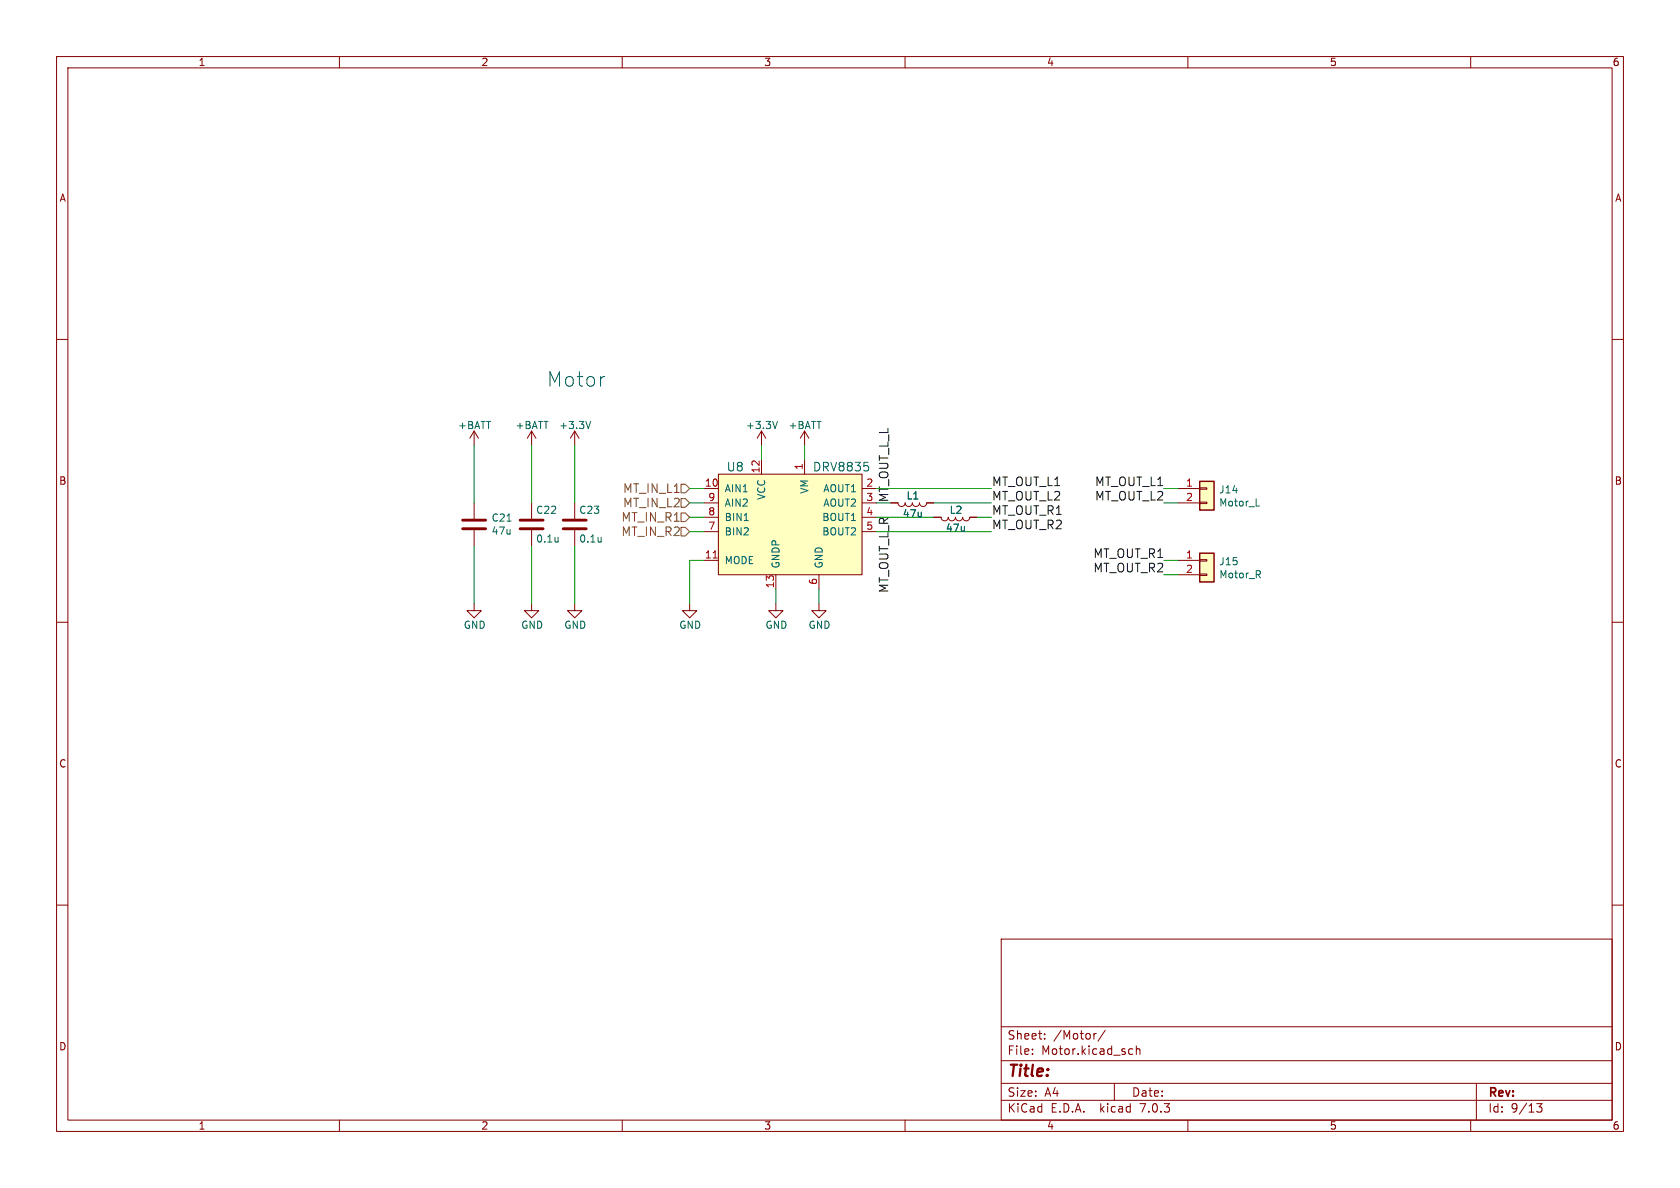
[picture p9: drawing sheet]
<svg xmlns="http://www.w3.org/2000/svg" width="297mm" height="210mm" viewBox="0 0 297 210" stroke-linecap="round" stroke-linejoin="round" font-family="sans-serif">
<g fill="none" stroke="#840000" stroke-width=".18">
<path d="M10 10h277v190h-277zM12 12h273v186h-273zM60 10v2M110 10v2M160 10v2M210 10v2M260 10v2M10 60h2M285 60h2M83.8 76.2l-.7 1.3M83.8 76.2v2.5M83.8 76.2l.8 1.3"/>
<path d="M94 76.2l-.8 1.3M94 76.2v2.5M94 76.2l.7 1.3M101.6 76.2l-.8 1.3M101.6 76.2v2.5M101.6 76.2l.8 1.3M134.6 76.2l-.7 1.3M134.6 76.2v2.5M134.6 76.2l.8 1.3M142.2 76.2l-.7 1.3M142.2 76.2v2.5M142.2 76.2l.8 1.3"/>
<path d="M83.8 88.9v2.8M83.8 93.7v2.8M94 88.9v2.8M94 93.7v2.8M101.6 88.9v2.8M101.6 93.7v2.8M124.5 86.4h2.5M124.5 99.1h2.5M124.5 88.9h2.5M124.5 91.4h2.5M124.5 94h2.5M127 83.8h25.4v17.8h-25.4z"/>
<path d="M134.6 81.3v2.5M135.9 99.1h.1M142.2 81.3v2.5M152.4 86.4h2.5M152.4 88.9h2.5M152.4 91.4h2.5M152.4 94h2.5M157.5 88.9h1.2a.64 .64 0 0 0 .7 .6 .64 .64 0 0 0 .6-.6 .64 .64 0 0 0 .7 .6 .64 .64 0 0 0 .6-.6 .64 .64 0 0 0 .6 .6 .64 .64 0 0 0 .7-.6 .64 .64 0 0 0 .6 .6 .64 .64 0 0 0 .6-.6h1.3M165.1 91.4h1.3a.64 .64 0 0 0 .6 .7 .64 .64 0 0 0 .6-.7 .64 .64 0 0 0 .7 .7 .64 .64 0 0 0 .6-.7 .64 .64 0 0 0 .6 .7 .64 .64 0 0 0 .7-.7 .64 .64 0 0 0 .6 .7 .64 .64 0 0 0 .6-.7h1.3M208.3 86.4h3.8M208.3 99.1h3.8M208.3 88.9h3.8"/>
<path d="M212.1 88.8h1.3v.2h-1.3zM212.1 86.2h1.3v.3h-1.3zM212.1 98.9h1.3v.3h-1.3zM10 110h2M83.8 106.7v1.3h1.3l-1.3 1.2-1.3-1.2h1.3M94 106.7v1.3h1.2l-1.2 1.2-1.3-1.2h1.3M101.6 106.7v1.3h1.3l-1.3 1.2-1.3-1.2h1.3M121.9 106.7v1.3h1.3l-1.3 1.2-1.3-1.2h1.3M137.2 106.7v1.3h1.2l-1.2 1.2-1.3-1.2h1.3M137.2 101.6v2.5M144.8 106.7v1.3h1.2l-1.2 1.2-1.3-1.2h1.3M144.8 101.6v2.5"/>
<path d="M208.3 101.6h3.8M212.1 101.5h1.3v.2h-1.3zM285 110h2M10 160h2M285 160h2M177 166h108v32h-108zM60 198v2M110 198v2M160 198v2M177 194.5h108M177 191.5h108M177 187.5h108"/>
<path d="M177 181.5h108M182.5 186.3v.1M182.5 185.5v.1M184.7 183.6v.1M184.7 182.8v.1M193.8 182.7l-.3 .1-.1 .2M195.4 182.1l-1.3 2M197 191.5v3M199.7 186.3h.5M199.7 185.5h.5M200.9 185.5l.2-.1 .4 .1v.9M200.9 184.9v1.5"/>
<path d="M210 198v2M260 198v2M261 191.5v6.5M271.7 195.1h.9l-.5 .6 .4 .1v.7l-.2 .1h-.4l-.2-.1"/>
</g>
<g fill="none" stroke="#006464" stroke-width=".18">
<path d="M103.6 74.5l.4 1.3 .4-1.3M136.6 74.5l.4 1.3 .4-1.3M89.6 92.1h.8M98.7 95v.8M98.7 95.7l-.2 .1M106.3 95v.8M106.3 95.7l-.2 .1M131.6 92h.7M152.8 81.7h.7M153.3 82.3l.3 .3v.4l-.3 .2M222.1 89.5h.6M222.4 101.5l.4 .7"/>
<path d="M222.7 100.9l.1 .2-.1 .4"/>
</g>
<path d="M81.8 93.5h4.1M81.8 91.9h4.1M91.9 93.5h4.1M91.9 91.9h4.1M99.6 93.5h4M99.6 91.9h4" fill="none" stroke="#840000" stroke-width=".51"/>
<g fill="#ffffc2" stroke="#ffffc2" stroke-width=".18">
<path d="M127 83.8h25.4v17.8h-25.4z"/>
<path d="M212.1 85.1h2.5v5.1h-2.5z"/>
<path d="M212.1 97.8h2.5v5.1h-2.5z"/>
</g>
<path d="M126.1 98.6h.7" fill="none" stroke="#a90000" stroke-width=".18"/>
<path d="M212.1 85.1h2.5v5.1h-2.5zM212.1 97.8h2.5v5.1h-2.5z" fill="none" stroke="#840000" stroke-width=".25"/>
<path d="M120.4 88.1h.8l.7 .8-.7 .8h-.8zM120.4 90.7h.8l.7 .7-.7 .8h-.8zM120.4 93.2h.8l.7 .8-.7 .7h-.8zM120.4 85.6h.8l.7 .8-.7 .7h-.8z" fill="none" stroke="#725600" stroke-width=".18"/>
<path d="M106.7 66.6h.2" fill="none" stroke="#0000c2" stroke-width=".18"/>
<g fill="none" stroke="#009600" stroke-width=".18">
<path d="M83.8 78.7v10.2M94 78.7v10.2M101.6 78.7v10.2M134.6 78.7v2.6M142.2 78.7v2.6M83.8 96.5v10.2M94 96.5v10.2M101.6 96.5v10.2M121.9 91.4h2.6M121.9 88.9h2.6M121.9 86.4h2.6M121.9 94h2.6"/>
<path d="M124.5 99.1h-2.6v7.6M154.9 91.4h10.2M154.9 86.4h20.4M154.9 94h20.4M165.1 88.9h10.2M172.7 91.4h2.6M205.7 88.9h2.6M205.7 86.4h2.6M205.7 99.1h2.6M137.2 104.1v2.6M144.8 104.1v2.6M205.7 101.6h2.6"/>
</g>
<text font-size="3.5" fill="#0000c2" x="96.5" y="68.6">Motor</text>
<text font-size="2.8" fill="#840000" x="178" y="190.8">Title:</text>
<g font-size="2.1" fill="#006464">
<text x="128.3" y="83.5">U8</text>
<text x="143.6" y="83.5">DRV8835</text>
</g>
<g font-size="2.1" fill="#725600">
<text x="110" y="89.9">MT_IN_L2</text>
<text x="110" y="87.3">MT_IN_L1</text>
<text x="109.7" y="92.4">MT_IN_R1</text>
<text x="109.7" y="94.9">MT_IN_R2</text>
</g>
<text font-size="2.1" fill="#009600" x="157.2" y="88.9" transform="rotate(-90 157.2 88.9)">MT_OUT_L_L</text>
<g font-size="2.1" fill="#0f0f0f">
<text x="175.3" y="88.6">MT_OUT_L2</text>
<text x="175.3" y="86">MT_OUT_L1</text>
<text x="193.4" y="88.6">MT_OUT_L2</text>
<text x="193.4" y="86">MT_OUT_L1</text>
<text x="175.3" y="91.1">MT_OUT_R1</text>
<text x="175.3" y="93.7">MT_OUT_R2</text>
<text x="193.1" y="101.3">MT_OUT_R2</text>
<text x="193.1" y="98.7">MT_OUT_R1</text>
<text x="157.2" y="105" transform="rotate(-90 157.2 105)">MT_OUT_L_R</text>
</g>
<g font-size="2.1" fill="#840000">
<text x="178" y="183.9">Sheet:</text>
<text x="186.2" y="183.9">/Motor/</text>
<text x="178" y="186.6">File:</text>
<text x="184" y="186.6">Motor.kicad_sch</text>
<text x="178" y="196.8">KiCad</text>
<text x="178" y="194">Size:</text>
<text x="184.6" y="194">A4</text>
<text x="185.7" y="196.8">E.D.A.</text>
<text x="194.4" y="196.8">kicad</text>
<text x="200" y="194">Date:</text>
<text x="201.5" y="196.8">7.0.3</text>
<text x="263" y="194.2">Rev:</text>
<text x="263" y="196.8">Id:</text>
<text x="267" y="196.8">9/13</text>
</g>
<g font-size="1.8" fill="#840000">
<text x="35" y="11.8">1</text>
<text x="85" y="11.8">2</text>
<text x="135" y="11.8">3</text>
<text x="185" y="11.8">4</text>
<text x="235" y="11.8">5</text>
<text x="285" y="11.8">6</text>
<text x="10.4" y="35.8">A</text>
<text x="285.4" y="35.8">A</text>
<text x="10.3" y="85.8">B</text>
<text x="285.3" y="85.8">B</text>
<text x="10.3" y="135.8">C</text>
<text x="285.3" y="135.8">C</text>
<text x="10.3" y="185.8">D</text>
<text x="285.3" y="185.8">D</text>
<text x="35" y="199.8">1</text>
<text x="85" y="199.8">2</text>
<text x="135" y="199.8">3</text>
<text x="185" y="199.8">4</text>
<text x="235" y="199.8">5</text>
<text x="285" y="199.8">6</text>
</g>
<g font-size="1.8" fill="#006464">
<text x="80.8" y="76">+BATT</text>
<text x="91" y="76">+BATT</text>
<text x="98.7" y="76">+3.3V</text>
<text x="131.7" y="76">+3.3V</text>
<text x="139.2" y="76">+BATT</text>
<text x="128" y="87.2">AIN1</text>
<text x="128" y="89.7">AIN2</text>
<text x="135.4" y="88.6" transform="rotate(-90 135.4 88.6)">VCC</text>
<text x="143.1" y="87.5" transform="rotate(-90 143.1 87.5)">VM</text>
<text x="145.3" y="87.2">AOUT1</text>
<text x="145.3" y="89.7">AOUT2</text>
<text x="160.1" y="88.5">L1</text>
<text x="215.4" y="87.4">J14</text>
<text x="215.4" y="89.7">Motor_L</text>
<text x="86.7" y="92.4">C21</text>
<text x="86.7" y="94.7">47u</text>
<text x="94.6" y="91">C22</text>
<text x="102.2" y="91">C23</text>
<text x="128" y="94.8">BIN2</text>
<text x="128" y="92.3">BIN1</text>
<text x="145.1" y="92.3">BOUT1</text>
<text x="145.1" y="94.8">BOUT2</text>
<text x="159.4" y="91.6">47u</text>
<text x="167.1" y="94.2">47u</text>
<text x="167.7" y="91">L2</text>
<text x="94.6" y="96.1">0.1u</text>
<text x="102.2" y="96.1">0.1u</text>
<text x="128" y="99.9">MODE</text>
<text x="138" y="100.6" transform="rotate(-90 138 100.6)">GNDP</text>
<text x="145.6" y="100.6" transform="rotate(-90 145.6 100.6)">GND</text>
<text x="215.4" y="100.1">J15</text>
<text x="215.4" y="102.4">Motor_R</text>
<text x="81.8" y="111.3">GND</text>
<text x="92" y="111.3">GND</text>
<text x="99.6" y="111.3">GND</text>
<text x="119.9" y="111.3">GND</text>
<text x="135.2" y="111.3">GND</text>
<text x="142.8" y="111.3">GND</text>
</g>
<g font-size="1.8" fill="#a90000">
<text x="134.4" y="83.8" transform="rotate(-90 134.4 83.8)">12</text>
<text x="142" y="83.2" transform="rotate(-90 142 83.2)">1</text>
<text x="124.5" y="86.1">10</text>
<text x="125.1" y="88.6">9</text>
<text x="153" y="86.1">2</text>
<text x="153" y="88.6">3</text>
<text x="209.5" y="86.1">1</text>
<text x="209.5" y="88.6">2</text>
<text x="125.1" y="93.7">7</text>
<text x="125.1" y="91.2">8</text>
<text x="153" y="91.2">4</text>
<text x="153" y="93.7">5</text>
<text x="124.5" y="98.8">11</text>
<text x="209.5" y="98.8">1</text>
<text x="209.5" y="101.3">2</text>
<text x="136.9" y="104.1" transform="rotate(-90 136.9 104.1)">13</text>
<text x="144.5" y="103.5" transform="rotate(-90 144.5 103.5)">6</text>
</g>
</svg>
